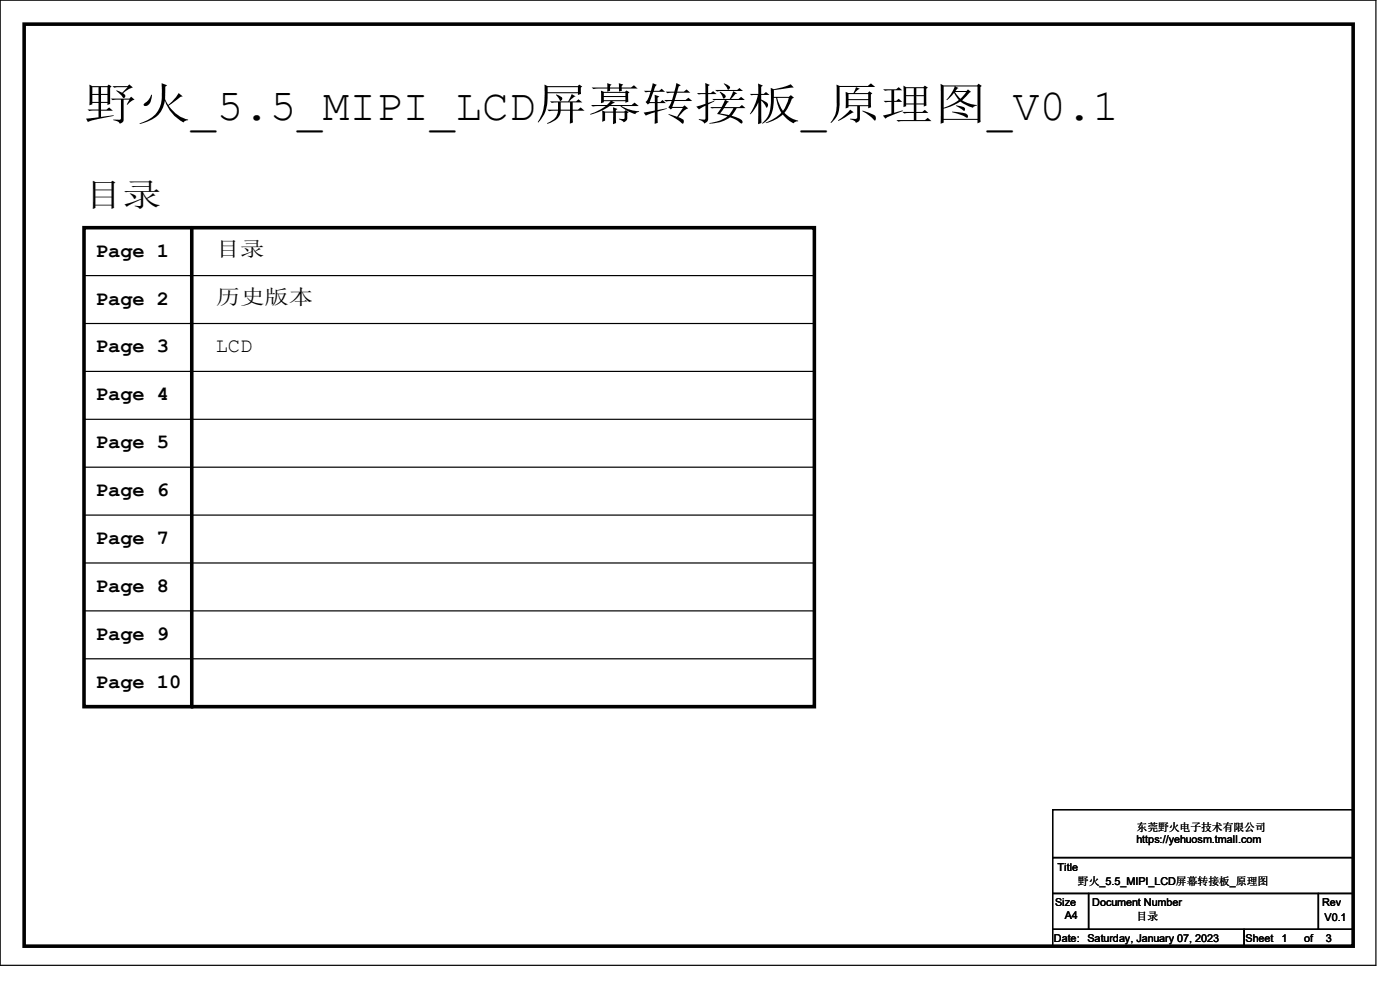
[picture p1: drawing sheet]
<svg xmlns="http://www.w3.org/2000/svg" width="297mm" height="210mm" viewBox="0 0 297 210" stroke-linecap="round" stroke-linejoin="round" font-family="sans-serif">
<g fill="none" stroke="#000" stroke-width=".25">
<path d="M0 0h291.9v204.8h-291.9zM17.8 58.5h155M172.8 58.5h.1M17.8 68.6h155M17.8 78.8h155M172.8 68.6h.1M172.8 78.8h.1M17.8 88.9h155M17.8 99.1h155M172.8 88.9h.1M172.8 99.1h.1M17.8 109.3h155"/>
<path d="M17.8 119.4h155M172.8 109.3h.1M172.8 119.4h.1M17.8 129.6h155M17.8 139.7h155M172.8 129.6h.1M172.8 139.7h.1M223.3 171.7h63.8v10.2h-63.8zM223.3 181.9h63.8v7.6h-63.8zM223.3 189.5h7.6v7.6h-7.6zM223.3 197.1h40.6v3.6h-40.6zM230.9 189.5h48.8v7.6h-48.8z"/>
<path d="M263.9 197.1h23.2v3.6h-23.2zM279.7 189.5h7.4v7.6h-7.4z"/>
</g>
<path d="M5.1 5.1h282v195.6h-282zM17.8 48.3h155v101.6h-155zM40.7 48.3v101.6" fill="none" stroke="#000" stroke-width=".76"/>
<circle cx="40.7" cy="149.9" r=".38" fill="#000"/>
<text font-size="9.4" x="17.8" y="25.4">野火_5.5_MIPI_LCD屏幕转接板_原理图_V0.1</text>
<text font-size="6.9" x="17.8" y="43.6">目录</text>
<g font-size="4.3">
<text x="20.4" y="54.4">Page 1</text>
<text x="45.8" y="54.3">目录</text>
<text x="20.4" y="64.6">Page 2</text>
<text x="45.8" y="64.4">历史版本</text>
<text x="20.4" y="74.8">Page 3</text>
<text x="45.8" y="74.6">LCD</text>
<text x="20.4" y="84.9">Page 4</text>
<text x="20.4" y="95.1">Page 5</text>
<text x="20.4" y="105.2">Page 6</text>
<text x="20.4" y="115.4">Page 7</text>
<text x="20.4" y="125.6">Page 8</text>
<text x="20.4" y="135.7">Page 9</text>
<text x="20.4" y="145.9">Page 10</text>
</g>
<g font-size="2.3">
<text x="241.1" y="176.4">东莞野火电子技术有限公司</text>
<text x="241.1" y="178.9">https://yehuosm.tmall.com</text>
<text x="224.3" y="184.7">Title</text>
<text x="228.7" y="187.8">野火_5.5_MIPI_LCD屏幕转接板_原理图</text>
<text x="223.8" y="192.1">Size</text>
<text x="225.9" y="194.9">A4</text>
<text x="231.7" y="192.1">Document Number</text>
<text x="241.1" y="195.2">目录</text>
<text x="280.5" y="192.1">Rev</text>
<text x="281" y="195.4">V0.1</text>
<text x="223.6" y="199.7">Date:</text>
<text x="230.7" y="199.7">Saturday, January 07, 2023</text>
<text x="264.2" y="199.7">Sheet</text>
<text x="271.8" y="199.7">1</text>
<text x="276.7" y="199.7">of</text>
<text x="281.2" y="199.7">3</text>
</g>
</svg>
